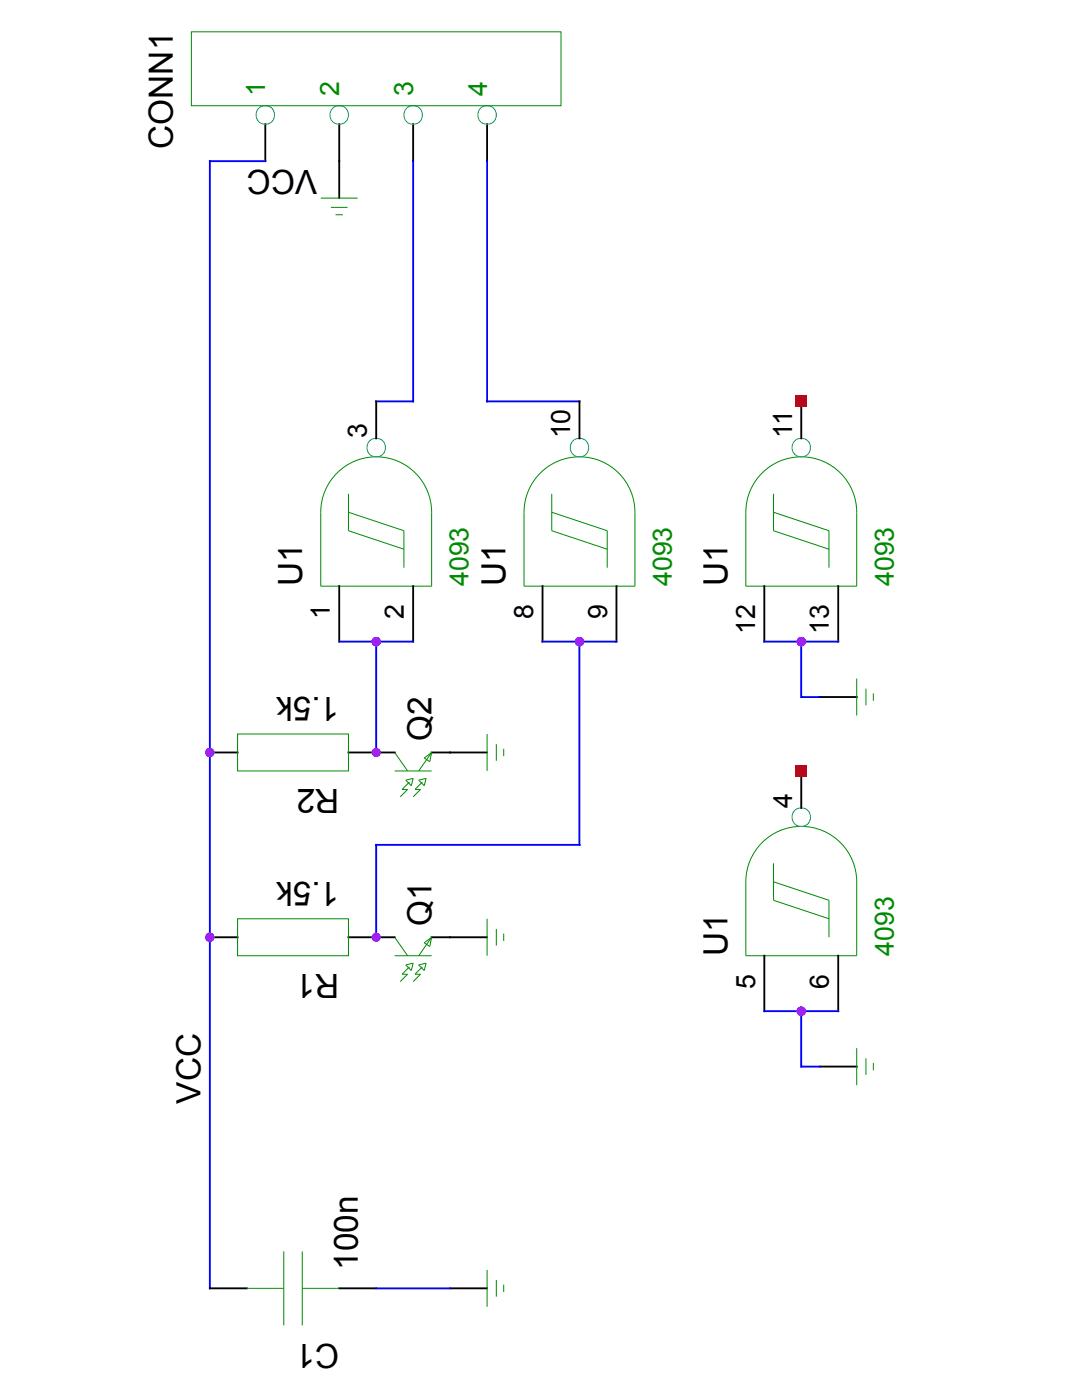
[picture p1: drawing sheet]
<svg xmlns="http://www.w3.org/2000/svg" width="216mm" height="279mm" viewBox="0 0 216 279" stroke-linecap="round" stroke-linejoin="round" font-family="sans-serif">
<g fill="none" stroke="#000" stroke-width=".37">
<path d="M52.9 24.8v7.4M67.7 24.8v14.7M82.4 24.8v7.4M97.2 24.8v7.4M75.1 80.1v7.4M115.6 80.1v7.4M159.9 80.1v7.4M67.7 117v11M82.4 117v11M108.3 117v11M123 117v11M152.5 117v11"/>
<path d="M167.3 117v11M163.6 139.1h7.3M41.9 150.2h5.5M69.5 150.2h9.3M86.1 150.2h11.1M159.9 153.9v7.3M41.9 187.1h5.5M69.5 187.1h9.3M86.1 187.1h11.1M152.5 190.7v11.1M167.3 190.7v11.1M163.6 212.9h7.3"/>
<path d="M41.9 257.1h7.3M67.7 257.1h7.4M89.8 257.1h7.4"/>
</g>
<g fill="none" stroke="#008b00" stroke-width=".2">
<path d="M38.2 6.3h73.7v14.8h-73.7zM64 39.5h7.4M66 41.4h3.3M67 42.9h1.4M67.2 94.4a11.1 11.1 0 0 1 12.1-2.4 11.1 11.1 0 0 1 6.8 10.2v14.8h-22.1v-14.8a11 11 0 0 1 3.2-7.8zM69.5 98.5v7.4l11.1 3.7M107.8 94.4a11.1 11.1 0 0 1 12.1-2.4 11.1 11.1 0 0 1 6.8 10.2v14.8h-22.1v-14.8a11 11 0 0 1 3.2-7.8zM110.1 98.5v7.4l11.1 3.7M152.1 94.4a11.1 11.1 0 0 1 12-2.4 11.1 11.1 0 0 1 6.8 10.2v14.8h-22.1v-14.8a11 11 0 0 1 3.3-7.8zM154.4 98.5v7.4l11 3.7M69.5 102.2l11.1 3.7v7.4M110.1 102.2l11.1 3.7v7.4"/>
<path d="M154.4 102.2l11 3.7v7.4M170.9 135.4v7.4M172.8 137.5v3.3M174.3 138.4v1.4M47.4 146.5h22.1v7.4h-22.1zM78.8 153.9h7.3M78.8 150.2l2.5 3.7M81 155.7l1.4-.4-.3 1.5zM81.7 156.1l-1.5 1.4h1.1l-1.4 1.5M83.5 155.7l1.5-.4-.3 1.5zM84.3 156.1l-1.5 1.4h1.1l-1.5 1.5M84.7 151.3l1.4-1.1-.3 1.8z"/>
<path d="M86.1 150.2l-2.6 3.7M97.2 146.5v7.4M99 148.5v3.3M100.5 149.4v1.5M152.1 168.2a11.1 11.1 0 0 1 12-2.4 11.1 11.1 0 0 1 6.8 10.2v14.7h-22.1v-14.7a11 11 0 0 1 3.3-7.8zM154.4 176l11 3.7v7.4M154.4 172.3v7.4l11 3.7M47.4 183.4h22.1v7.3h-22.1zM78.8 190.7h7.3M78.8 187.1l2.5 3.6M81 192.6l1.4-.4-.3 1.5zM81.7 193l-1.5 1.4h1.1l-1.4 1.5"/>
<path d="M83.5 192.6l1.5-.4-.3 1.5zM84.3 193l-1.5 1.4h1.1l-1.5 1.5M84.7 188.2l1.4-1.1-.3 1.8zM86.1 187.1l-2.6 3.6M97.2 183.4v7.3M99 185.4v3.3M100.5 186.3v1.5M170.9 209.2v7.4M172.8 211.2v3.3M174.3 212.1v1.5M49.2 257.1h7.4M56.6 249.7v14.8"/>
<path d="M60.3 249.7v14.8M60.3 257.1h7.4M97.2 253.4v7.4M99 255.5v3.3M100.5 256.4v1.5"/>
</g>
<path d="M52.9 32.2h-11v224.9M82.4 32.2v47.9h-7.3M97.2 32.2v47.9h18.4M67.7 128h14.7M75.1 128v22.2M108.3 128h14.7M115.6 128v40.6h-40.5v18.5M152.5 128h14.8M159.9 128v11.1h3.7M152.5 201.8h14.8M159.9 201.8v11.1h3.7M75.1 257.1h14.7" fill="none" stroke="#00f" stroke-width=".37"/>
<g fill="none" stroke="#008b8b" stroke-width=".2">
<circle cx="52.9" cy="23" r="1.86"/>
<circle cx="67.7" cy="23" r="1.86"/>
<circle cx="82.4" cy="23" r="1.86"/>
<circle cx="97.2" cy="23" r="1.86"/>
<circle cx="75.1" cy="89.3" r="1.86"/>
<circle cx="115.6" cy="89.3" r="1.86"/>
<circle cx="159.9" cy="89.3" r="1.86"/>
<circle cx="159.9" cy="163.1" r="1.86"/>
</g>
<g fill="#a020f0">
<circle cx="75.1" cy="187.1" r=".93"/>
<circle cx="41.9" cy="187.1" r=".93"/>
<circle cx="75.1" cy="128.1" r=".93"/>
<circle cx="75.1" cy="150.2" r=".93"/>
<circle cx="41.9" cy="150.2" r=".93"/>
<circle cx="115.6" cy="128.1" r=".93"/>
</g>
<g fill="#f00">
<path d="M158.8 79h2.2v2.2h-2.2z"/>
<path d="M158.8 152.8h2.2v2.2h-2.2z"/>
</g>
<g fill="#a020f0">
<circle cx="75.1" cy="128.1" r=".93"/>
<circle cx="115.6" cy="128.1" r=".93"/>
<circle cx="159.9" cy="128.1" r=".93"/>
<circle cx="159.9" cy="201.8" r=".93"/>
</g>
<g font-size="6.7">
<text x="34.5" y="29.7" transform="rotate(-90 34.5 29.7)">CONN1</text>
<text x="63.3" y="34" transform="rotate(-180 63.3 34)">VCC</text>
<text x="60.3" y="117" transform="rotate(-90 60.3 117)">U1</text>
<text x="100.9" y="117" transform="rotate(-90 100.9 117)">U1</text>
<text x="145.1" y="117" transform="rotate(-90 145.1 117)">U1</text>
<text x="67.7" y="139.1" transform="rotate(-180 67.7 139.1)">1.5k</text>
<text x="86.1" y="148" transform="rotate(-90 86.1 148)">Q2</text>
<text x="67.7" y="157.5" transform="rotate(-180 67.7 157.5)">R2</text>
<text x="67.7" y="176" transform="rotate(-180 67.7 176)">1.5k</text>
<text x="86.1" y="184.8" transform="rotate(-90 86.1 184.8)">Q1</text>
<text x="145.1" y="190.7" transform="rotate(-90 145.1 190.7)">U1</text>
<text x="67.7" y="194.4" transform="rotate(-180 67.7 194.4)">R1</text>
<text x="40" y="220.2" transform="rotate(-90 40 220.2)">VCC</text>
<text x="71.4" y="253.4" transform="rotate(-90 71.4 253.4)">100n</text>
<text x="67.7" y="268.2" transform="rotate(-180 67.7 268.2)">C1</text>
</g>
<g font-size="5.3" fill="#008b00">
<text x="52.9" y="19.3" transform="rotate(-90 52.9 19.3)">1</text>
<text x="67.7" y="19.3" transform="rotate(-90 67.7 19.3)">2</text>
<text x="82.4" y="19.3" transform="rotate(-90 82.4 19.3)">3</text>
<text x="97.2" y="19.3" transform="rotate(-90 97.2 19.3)">4</text>
<text x="93.5" y="117" transform="rotate(-90 93.5 117)">4093</text>
<text x="134.1" y="117" transform="rotate(-90 134.1 117)">4093</text>
<text x="178.3" y="117" transform="rotate(-90 178.3 117)">4093</text>
<text x="178.3" y="190.7" transform="rotate(-90 178.3 190.7)">4093</text>
</g>
<g font-size="5.3">
<text x="73.2" y="87.5" transform="rotate(-90 73.2 87.5)">3</text>
<text x="113.8" y="87.5" transform="rotate(-90 113.8 87.5)">10</text>
<text x="158" y="87.5" transform="rotate(-90 158 87.5)">11</text>
<text x="65.8" y="123.6" transform="rotate(-90 65.8 123.6)">1</text>
<text x="80.6" y="123.6" transform="rotate(-90 80.6 123.6)">2</text>
<text x="106.4" y="123.6" transform="rotate(-90 106.4 123.6)">8</text>
<text x="121.2" y="123.6" transform="rotate(-90 121.2 123.6)">9</text>
<text x="150.7" y="126.6" transform="rotate(-90 150.7 126.6)">12</text>
<text x="165.4" y="126.6" transform="rotate(-90 165.4 126.6)">13</text>
<text x="158" y="161.2" transform="rotate(-90 158 161.2)">4</text>
<text x="150.7" y="197.4" transform="rotate(-90 150.7 197.4)">5</text>
<text x="165.4" y="197.4" transform="rotate(-90 165.4 197.4)">6</text>
</g>
</svg>
